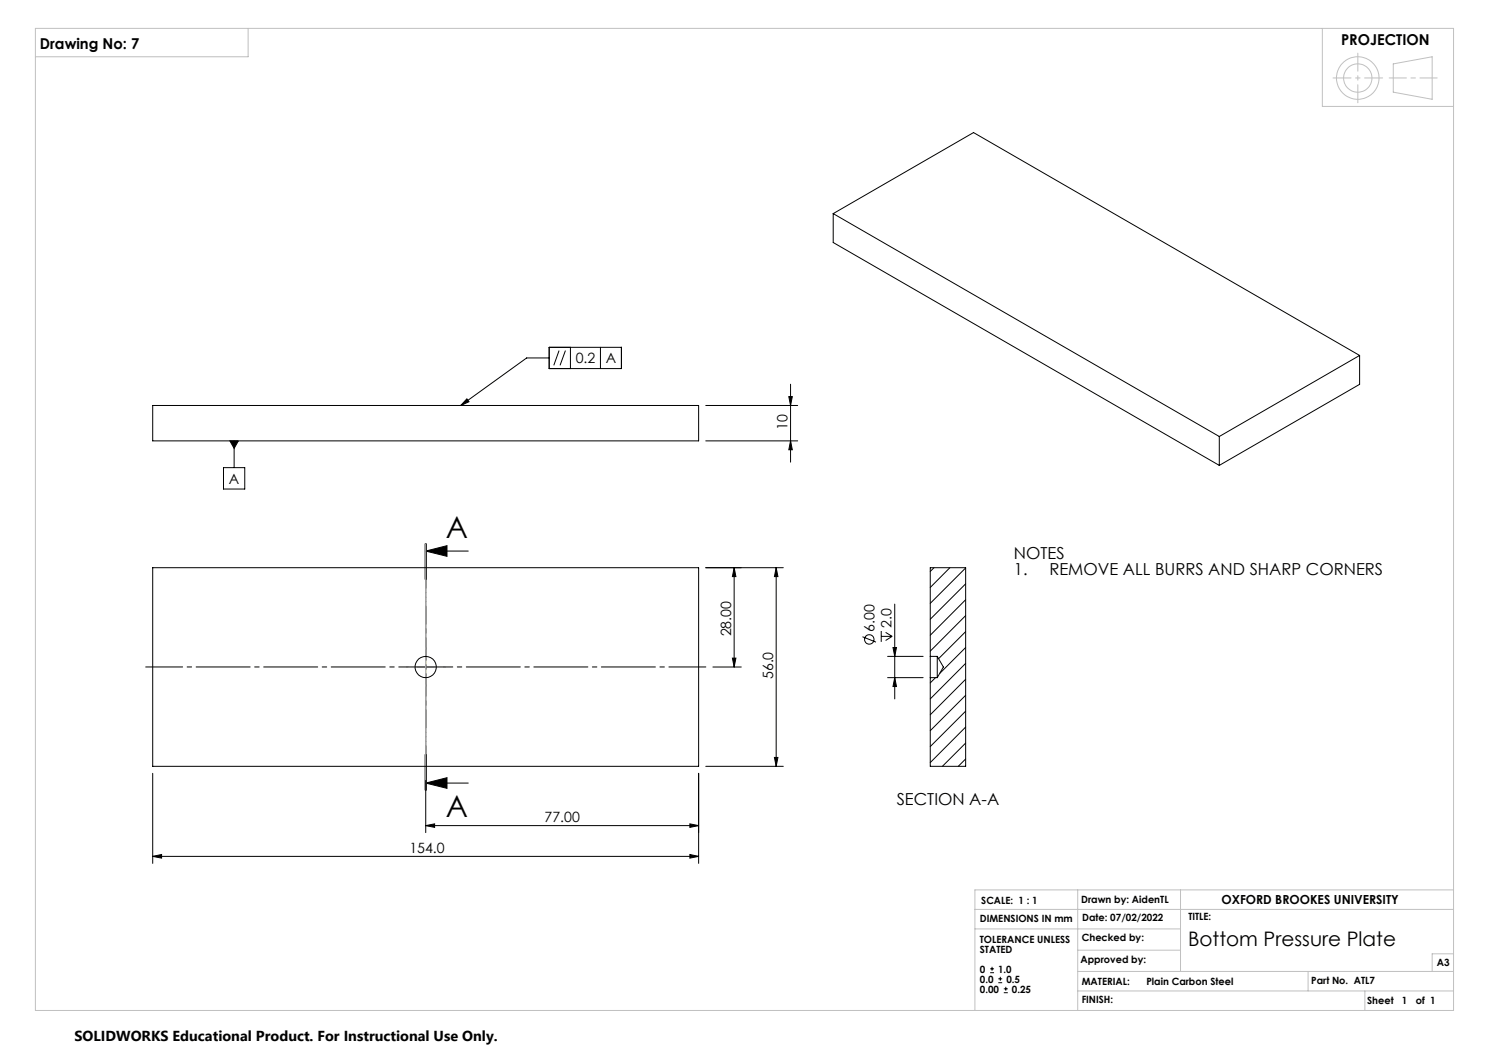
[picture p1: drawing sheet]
<svg xmlns="http://www.w3.org/2000/svg" width="420mm" height="297mm" viewBox="0 0 420 297" stroke-linecap="round" stroke-linejoin="round" font-family="sans-serif">
<g fill="none" stroke="#000" stroke-width=".28">
<path d="M235 60.3l108.9 62.8M235 60.3l39.6-22.9 108.9 62.9M235 60.3v8.1l108.9 62.9M154.9 98h20.4v6h-20.4zM157.7 98.9l-1.5 4.1M159.5 98.9l-1.5 4.1M160.9 98v6M169.4 98v6M43.1 114.4h154v10h-154zM131.7 112.5l.6 .8-2.3 1.1zM154.9 101h-6.3l-18.6 13.4M199.1 114.4h25.9"/>
<path d="M222.5 111.9h1l-.5 2.5zM223 108.4v21.9M383.5 100.3l-39.6 22.8M383.5 100.3v8.1l-39.6 22.9M63 131.9h6v6h-6zM64.8 124.4h2.4l-1.2 2.1zM66 124.4v7.5M199.1 124.4h25.9M223 124.4l.5 2.5h-1zM343.9 123.1v8.2M119.9 153.4v10M120.1 155.4l6-1.5v3z"/>
<path d="M120.1 155.4h12M120.1 153.4v10M120.3 153.4v10M43.1 160.1h154v56h-154zM199.1 160.1h21.8M207.1 160.1l.5 2.5h-1zM207.1 160.1v28M218.9 160.1l.5 2.5h-1zM218.9 160.1v56M243.3 179.6l3.8 1.5M248.6 178v3M248.6 179.5h3"/>
<path d="M249.8 178.4l1.8 1.1M251.6 179.5l-1.8 1.2M252.4 170.4v26.7M263.5 160.1l-1.1 1.1M267.9 160.1l-5.5 5.6M272.4 160.2l-10 10M272.4 164.7l-10 10M272.4 169.2l-10 10M272.4 173.6l-10 10.1M272.4 178.1l-7.6 7.7M201.1 188.1h8M206.6 185.6h1l-.5 2.5z"/>
<path d="M250.4 185.1h10M250.4 191.1h10M251.9 182.6h1l-.5 2.5zM252.4 191.1l.5 2.5h-1zM262.4 185.1v6M262.4 185.1h2M262.4 191.1h2M262.4 185.1v-25h10v56h-10v-25M263.9 191.1l-1.5 1.5M264.4 185.1v6M264.4 185.1l1.7 3-1.7 3M272.4 182.6l-7.3 7.3"/>
<path d="M272.4 187.1l-10 10M272.4 191.6l-10 10M272.4 196.1l-10 10M43.1 218.1v25.4M119.9 212.8v10M120.1 212.8v22M120.3 212.8v10zM197.1 218.1v25.4M199.1 216.1h21.8M218.4 213.6h1l-.5 2.5zM272.4 200.6l-10 10M272.4 205.1l-10 10"/>
<path d="M272.4 209.6l-6.6 6.5M272.4 214.1l-2.1 2M120.1 220.9l6-1.5v3zM120.1 232.9l2.5-.5v1zM120.1 220.9h12M120.1 232.9h77M194.6 232.4l2.5 .5-2.5 .5zM43.1 241.5l2.5-.5v1zM43.1 241.5h154M194.6 241l2.5 .5-2.5 .5zM279.3 274.4h1.1M279.3 273.3h1.1"/>
<path d="M279.8 272.7v1.1M281.6 277.2h1.1M281.6 276.1h1.1M282.2 275.5v1.1M283.1 280h1.2M283.1 278.9h1.2M283.7 278.3v1.1"/>
<circle cx="120.1" cy="188.1" r="2.99"/>
<circle cx="245.2" cy="180.4" r="1.32"/>
</g>
<g fill="none" stroke="#c0c0c0" stroke-width=".28">
<path d="M10 8h400v277h-400zM70 8v8h-60M373 8v22h37M393 18l11-2v12l-11-2zM120.1 153.4v69.4M275 256.5h135M304 251v34M333 251v23M410 251h-135v34M275 262h58M304 274h106M304 279.5h106"/>
<path d="M304 268h29M369 274v5.5M385 279.5v5.5M410 269h-6v5"/>
<circle cx="383" cy="22" r="6"/>
<circle cx="383" cy="22" r="4"/>
</g>
<path d="M199.1 188.1h-158" fill="none" stroke="#000" stroke-width=".28" stroke-dasharray="15.2 1.3 1.3 1.3" stroke-dashoffset="4.8"/>
<path d="M120.1 218.1v-60" fill="none" stroke="#000" stroke-width=".28" stroke-dasharray="15.2 1.3 1.3 1.3" stroke-dashoffset="6.2"/>
<path d="M120.1 153.4v69.4" fill="none" stroke="#000" stroke-width=".28" stroke-dasharray="6.3 1.3 1.3 1.3" stroke-dashoffset="4"/>
<path d="M115.1 188.1h-.5M120.1 183.1v-.5M120.1 193.1v.5M125.1 188.1h.5" fill="none" stroke="#808000" stroke-width=".28" stroke-dasharray="15.2 1.3 1.3 1.3"/>
<path d="M117.6 188.1h5M120.1 185.6v5" fill="none" stroke="#808000" stroke-width=".28"/>
<path d="M383 15v14M390 22h-14" fill="none" stroke="#c0c0c0" stroke-width=".28" stroke-dasharray="15.2 1.3 1.3 1.3" stroke-dashoffset="10.1"/>
<path d="M391.8 22h13.6" fill="none" stroke="#c0c0c0" stroke-width=".28" stroke-dasharray="15.2 1.3 1.3 1.3" stroke-dashoffset="10.4"/>
<g fill="#000">
<path d="M131.7 112.5l.6 .8-2.3 1.1zM64.8 124.4l1.2 2.1 1.2-2.1z"/>
<path d="M222.5 111.9h1l-.5 2.5zM223 124.4l.5 2.5h-1z"/>
<path d="M120.1 155.4l6-1.5v3zM120.1 220.9l6-1.5v3z"/>
<path d="M206.6 185.6h1l-.5 2.5zM207.1 160.1l.5 2.5h-1z"/>
<path d="M251.9 182.6h1l-.5 2.5zM252.4 191.1l.5 2.5h-1z"/>
<path d="M218.4 213.6h1l-.5 2.5zM218.9 160.1l.5 2.5h-1z"/>
<path d="M120.1 232.9l2.5-.5v1zM194.6 232.4l2.5 .5-2.5 .5z"/>
<path d="M194.6 241l2.5 .5-2.5 .5zM43.1 241.5l2.5-.5v1z"/>
</g>
<g font-size="8.5">
<text x="125.7" y="151.6">A</text>
<text x="125.7" y="230.5">A</text>
</g>
<text font-size="5.6" x="335.1" y="266.7">Bottom Pressure Plate</text>
<g font-size="4.7">
<text x="286" y="157.6">NOTES</text>
<text x="286" y="162.2">1.</text>
<text x="296" y="162.2">REMOVE ALL BURRS AND SHARP CORNERS</text>
<text x="252.9" y="227">SECTION A-A</text>
</g>
<g font-size="4.2">
<text x="11.3" y="13.8">Drawing No: 7</text>
<text x="378.3" y="12.6">PROJECTION</text>
</g>
<text font-size="4.1" x="21" y="293.7">SOLIDWORKS Educational Product. For Instructional Use Only.</text>
<g font-size="4">
<text x="162.4" y="102.5">0.2</text>
<text x="170.9" y="102.5">A</text>
<text x="222.1" y="121.3" transform="rotate(-90 222.1 121.3)">10</text>
<text x="64.6" y="136.4">A</text>
<text x="206.2" y="179.5" transform="rotate(-90 206.2 179.5)">28.00</text>
<text x="246.7" y="178.1" transform="rotate(-90 246.7 178.1)">6.00</text>
<text x="251.5" y="177.1" transform="rotate(-90 251.5 177.1)">2.0</text>
<text x="218.1" y="191.6" transform="rotate(-90 218.1 191.6)">56.0</text>
<text x="153.6" y="232">77.00</text>
<text x="115.5" y="240.6">154.0</text>
</g>
<text font-size="3.5" x="344.5" y="255.1">OXFORD BROOKES UNIVERSITY</text>
<g font-size="2.8">
<text x="276.8" y="254.9">SCALE: 1 : 1</text>
<text x="305" y="254.7">Drawn by: AidenTL</text>
<text x="276.4" y="259.9">DIMENSIONS IN mm</text>
<text x="305.3" y="259.8">Date: 07/02/2022</text>
<text x="335.2" y="259.6">TITLE:</text>
<text x="276.4" y="265.9">TOLERANCE UNLESS</text>
<text x="276.4" y="268.7">STATED</text>
<text x="305.1" y="265.5">Checked by:</text>
<text x="276.4" y="274.3">0</text>
<text x="281.6" y="274.3">1.0</text>
<text x="304.8" y="271.7">Approved by:</text>
<text x="405.3" y="272.6">A3</text>
<text x="276.4" y="280">0.00</text>
<text x="276.4" y="277.1">0.0</text>
<text x="283.9" y="277.1">0.5</text>
<text x="285.4" y="280">0.25</text>
<text x="305.1" y="277.8">MATERIAL:</text>
<text x="323.4" y="277.8">Plain Carbon Steel</text>
<text x="369.9" y="277.5">Part No. ATL7</text>
<text x="305.1" y="282.9">FINISH:</text>
<text x="385.6" y="283.2">Sheet</text>
<text x="395.5" y="283.2">1</text>
<text x="399.3" y="283.2">of 1</text>
</g>
</svg>
